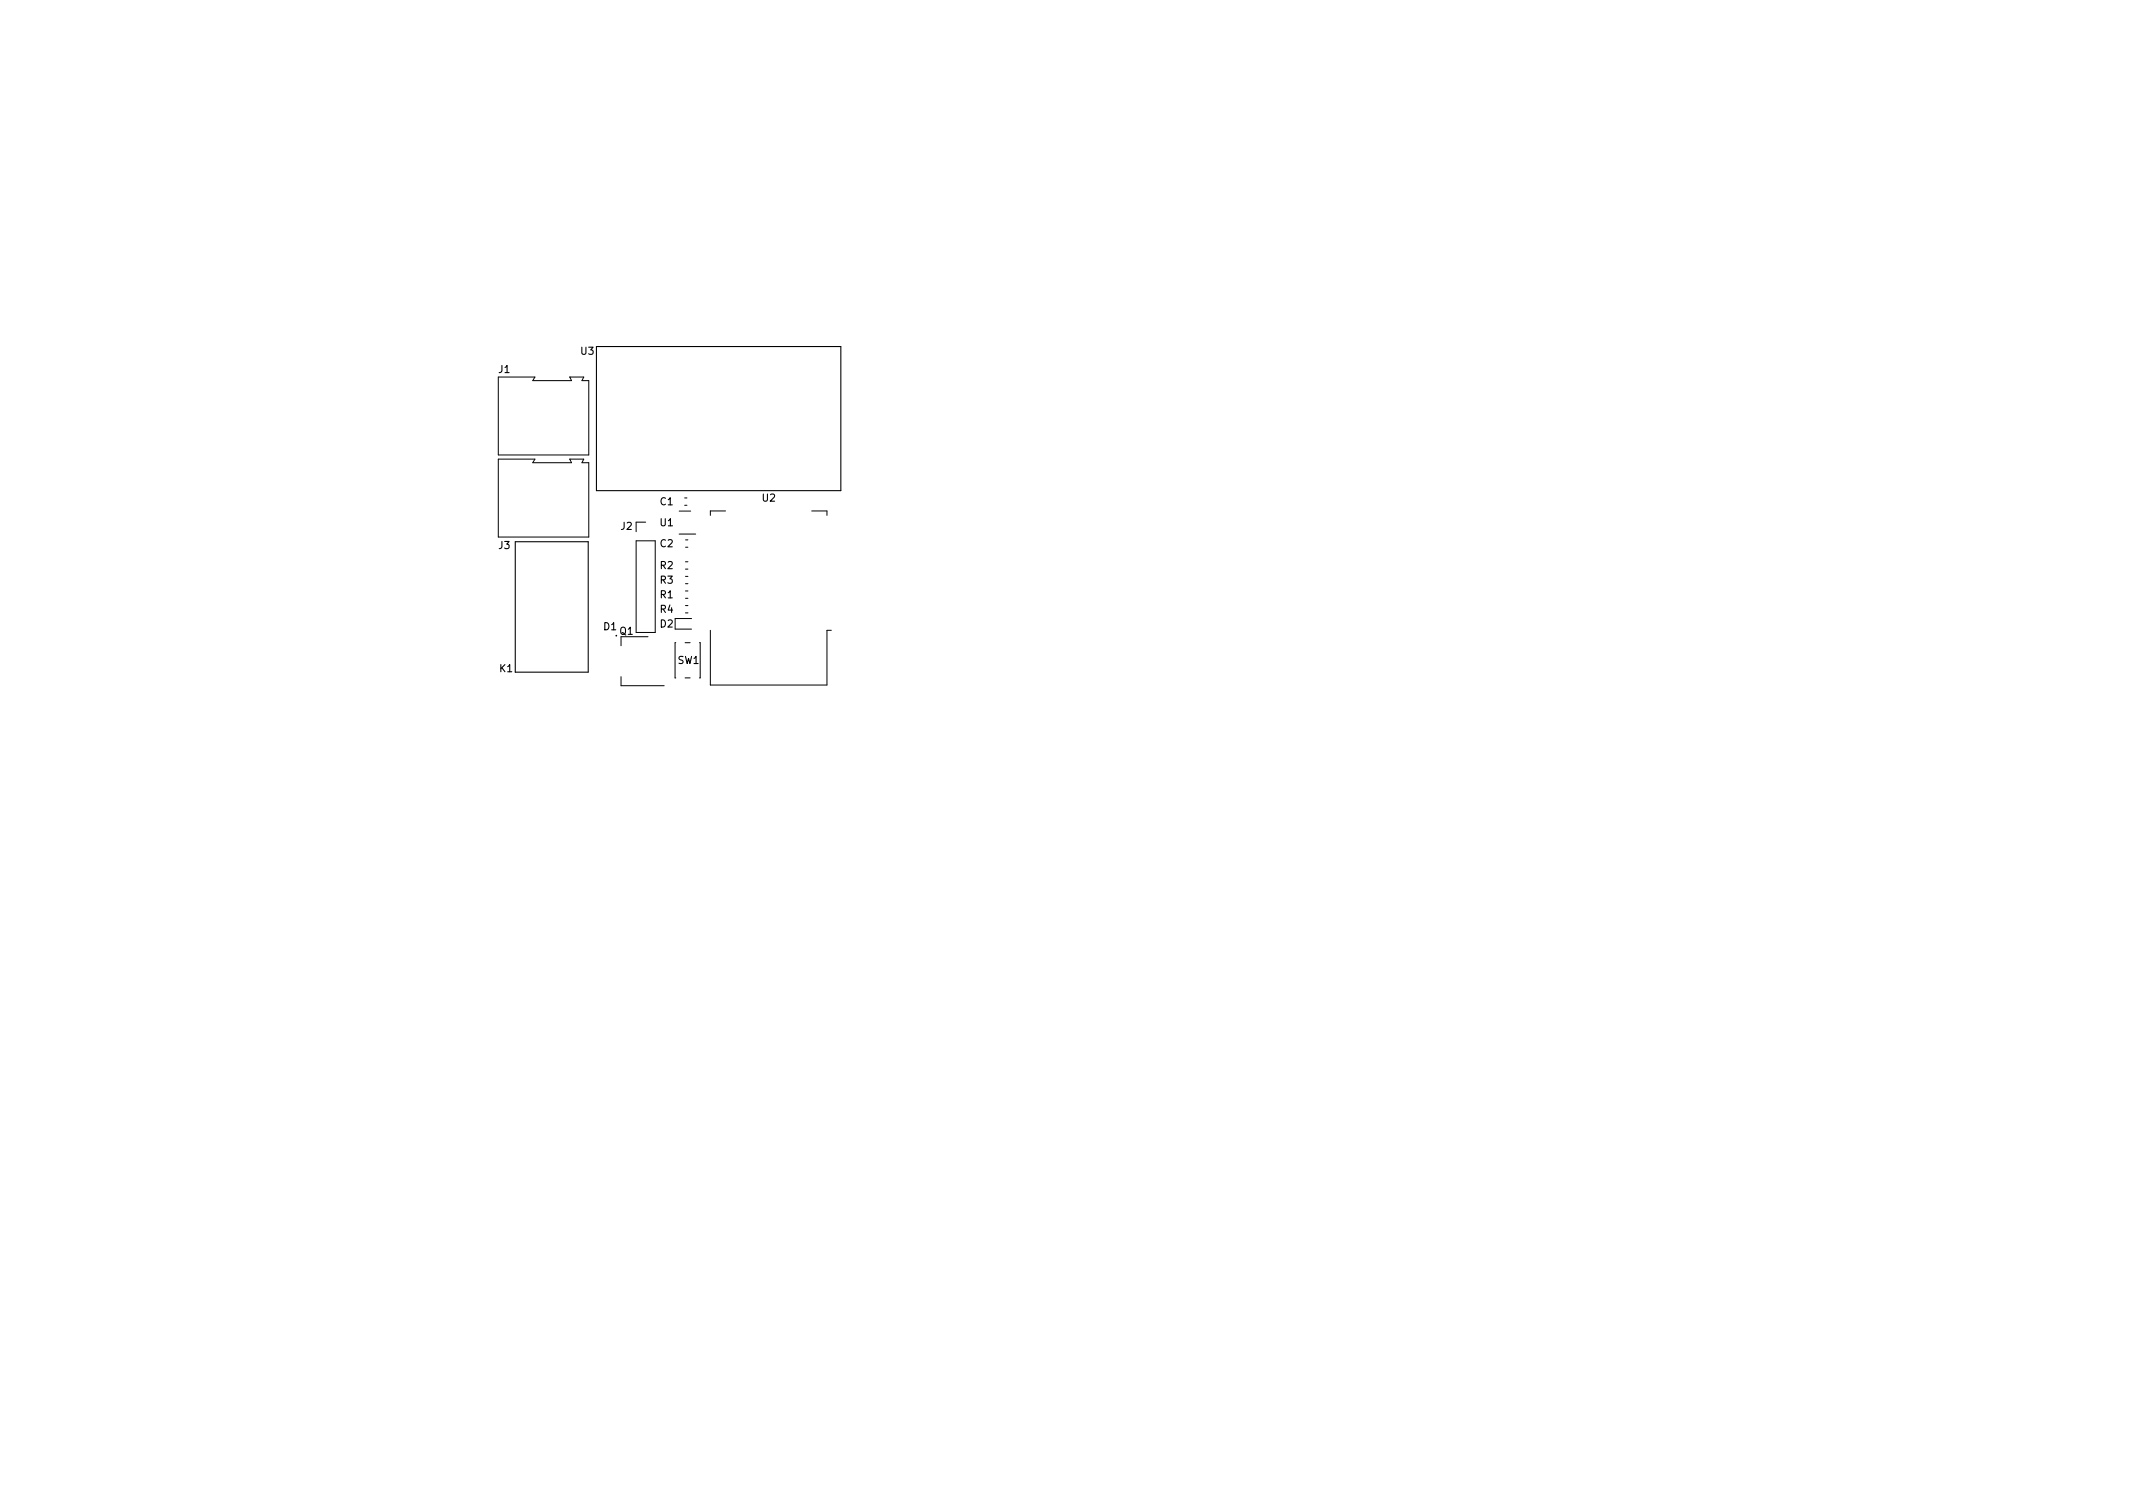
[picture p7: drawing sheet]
<svg xmlns="http://www.w3.org/2000/svg" width="297mm" height="210mm" viewBox="0 0 297 210" stroke-linecap="round" stroke-linejoin="round" font-family="sans-serif">
<path d="M83.1 48.3h34v20h-34zM71.8 75.4h10.1v18.2h-10.1z" fill="none" stroke="#000" stroke-width=".15"/>
<g fill="none" stroke="#000" stroke-width=".14">
<path d="M69.4 52.5h5.1l-.3 .5h5.4l-.3-.5h2l-.3 .5h1v10.4h-12.6zM69.4 63.9h5.1l-.3 .5h5.4l-.3-.5h2l-.3 .5h1v10.4h-12.6zM88.6 75.3h2.6v12.8h-2.6zM89.9 72.7h-1.3v1.3M94.6 71.2h1.6M94.6 74.4h2.3M95.3 70.4h.4M95.3 69.3h.4M95.5 78.2h.3M95.5 79.2h.3M95.5 76.2h.3M95.5 75.2h.3"/>
<path d="M101 71.1h-2.1v.7M113 71.1h2.2v.7M86.5 94.2v1.3h6M90.2 88.7h-3.7v1.2M94 86.1h2.3M94 87.6h2.3M94.1 89.5h-.1v4.9h.1M95.4 94.4h.7M95.4 89.5h.7M95.5 82.3h.3M95.5 83.3h.3M95.5 80.3h.3"/>
<path d="M95.5 81.3h.3M95.5 85.3h.3M95.5 84.3h.3M97.4 89.5h.1v4.9h-.1M98.9 87.8v7.6h16.3v-7.6h.6"/>
<circle cx="85.8" cy="88.5" r=".05"/>
</g>
<g font-size="1.4">
<text x="69.5" y="51.9">J1</text>
<text x="80.9" y="49.4">U3</text>
<text x="91.9" y="70.3">C1</text>
<text x="106.2" y="69.8">U2</text>
<text x="69.5" y="76.4">J3</text>
<text x="86.5" y="73.8">J2</text>
<text x="91.9" y="73.3">U1</text>
<text x="91.9" y="76.2">C2</text>
<text x="91.9" y="83.3">R1</text>
<text x="91.9" y="79.2">R2</text>
<text x="91.9" y="81.3">R3</text>
<text x="84.1" y="87.7">D1</text>
<text x="86.3" y="88.4">Q1</text>
<text x="91.9" y="87.4">D2</text>
<text x="91.9" y="85.3">R4</text>
<text x="69.6" y="93.6">K1</text>
<text x="94.4" y="92.4">SW1</text>
</g>
</svg>
